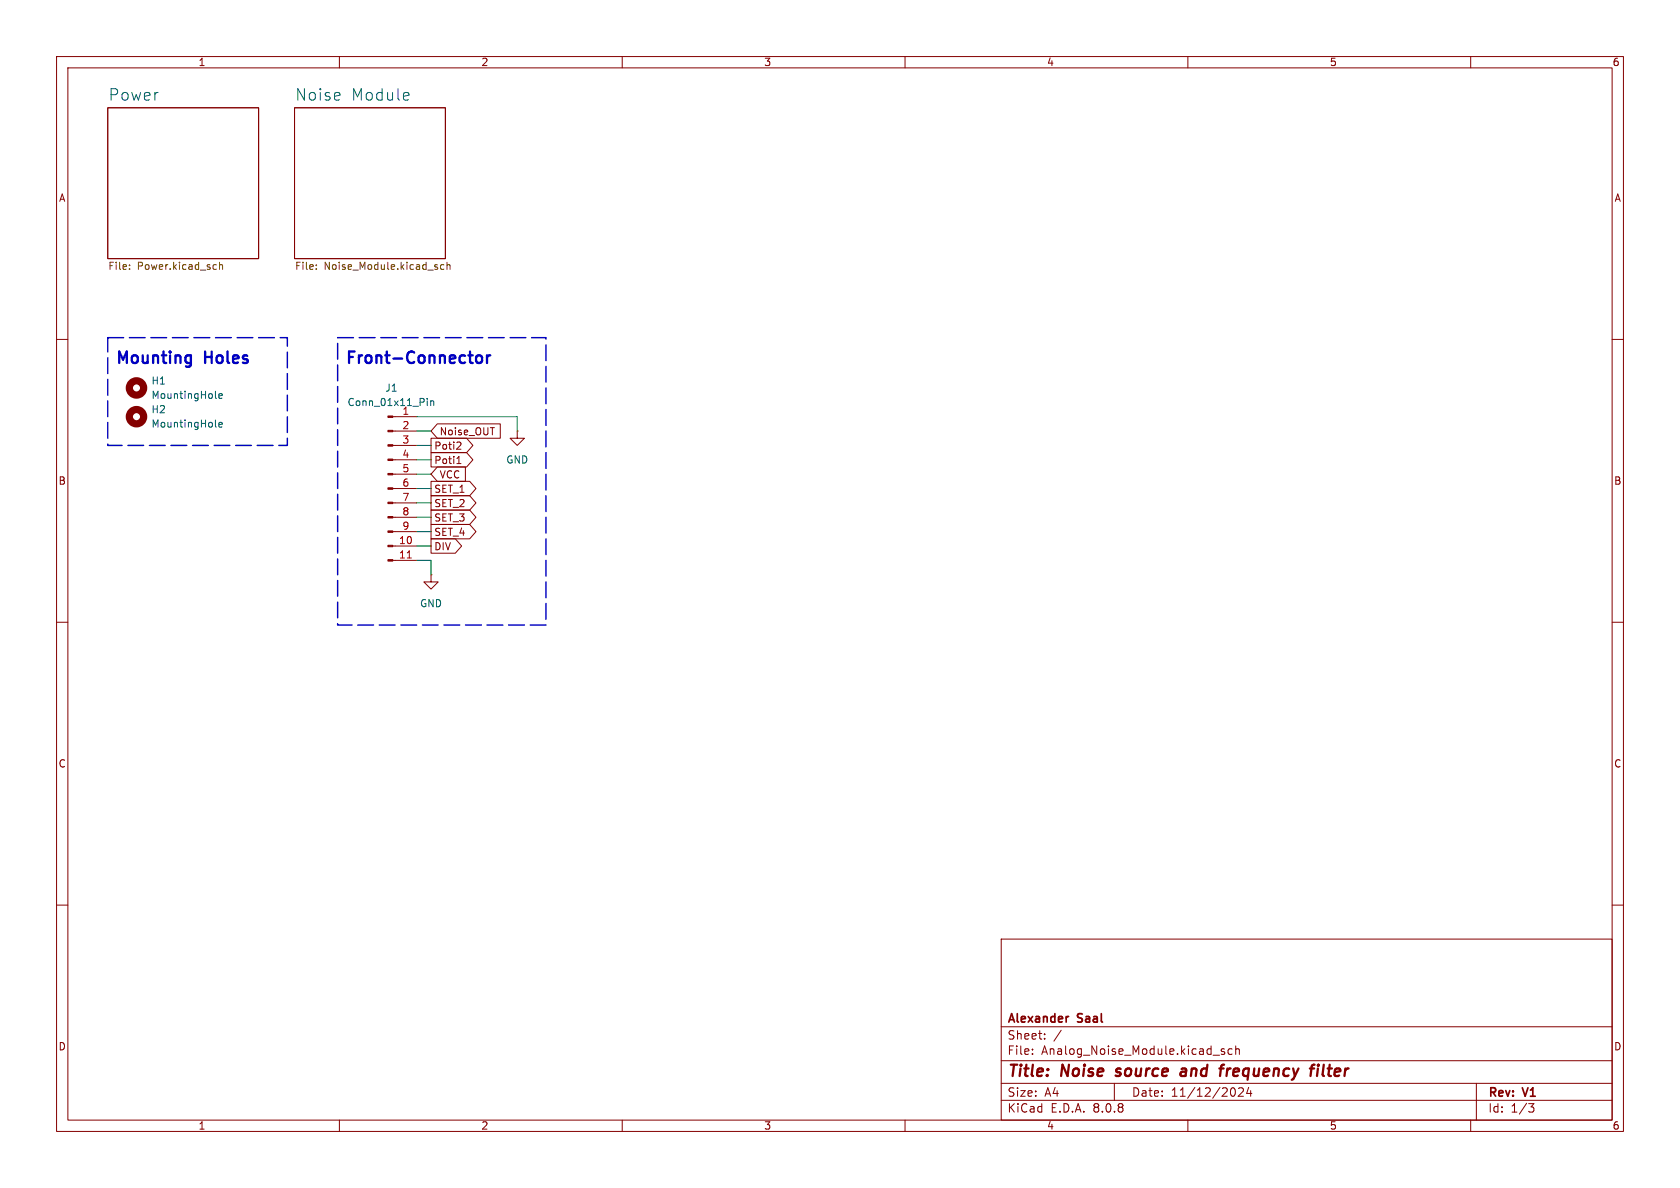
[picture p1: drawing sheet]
<svg xmlns="http://www.w3.org/2000/svg" width="297mm" height="210mm" viewBox="0 0 297 210" stroke-linecap="round" stroke-linejoin="round" font-family="sans-serif">
<g fill="none" stroke="#840000" stroke-width=".18">
<path d="M10 10h277v190h-277zM12 12h273v186h-273zM19 19.1h26.7v26.6h-26.7zM52.1 19.1h26.6v26.6h-26.6zM60 10v2M110 10v2M160 10v2M210 10v2M260 10v2M10 60h2M69.4 78.7h4.3M69.4 76.2h4.3"/>
<path d="M69.4 73.7h4.3M76.2 77.5h6.3l1.1 1.2-1.1 1.3h-6.3zM77.3 74.9h11.1v2.6h-11.1l-1.1-1.3zM80.9 78.1l.5 .1 .1 .3-.8 .9h.8M91.4 76.2v1.3h1.3l-1.3 1.2-1.2-1.2h1.2M91.4 76.2h.1M285 60h2M69.4 99.1h4.3M69.4 96.5h4.3M69.4 94h4.3M69.4 91.4h4.3M69.4 88.9h4.3"/>
<path d="M69.4 86.4h4.3M69.4 83.8h4.3M69.4 81.3h4.3M76.2 87.6h6.8l1.1 1.3-1.1 1.3h-6.8zM76.2 80h6.3l1.1 1.3-1.1 1.3h-6.3zM76.2 95.2h4.3l1.1 1.3-1.1 1.3h-4.3zM76.2 85.1h6.8l1.1 1.3-1.1 1.2h-6.8zM76.2 92.7h6.8l1.1 1.3-1.1 1.3h-6.8zM76.2 90.2h6.8l1.1 1.2-1.1 1.3h-6.8zM77.3 82.5h5v2.6h-5l-1.1-1.3zM80.8 82h.7M80.9 81l.2-.3v1.3"/>
<path d="M10 110h2M76.2 101.6v1.3h1.3l-1.3 1.2-1.3-1.2h1.3M76.2 101.6h.1M285 110h2M10 160h2M177 166h108v32h-108zM285 160h2M60 198v2M110 198v2M160 198v2M177 194.5h108M177 191.5h108"/>
<path d="M177 187.5h108M177 181.5h108M182.5 186.3v.1M182.5 185.5v.1M184.7 183.6v.1M184.7 182.8v.1M187.6 182.1l-1.3 2M197 191.5v3M210 198v2M214.5 186.5h1.1M216.5 185.5l-.4-.1-.2 .2 .1 .2 .5 .2v.3h-.6M217.8 185.5l-.4-.1-.3 .3v.4l.1 .2h.6"/>
<path d="M218.2 192.4l.2 .8-.2 .5-.2 .1M218.5 185.5l.2-.1 .3 .1 .1 .9M218.5 184.9v1.5M219.7 192.4v.5l-.8 .9h.9M220.7 192.2l-.3 1.1h.9M221.1 192.8v1M260 198v2M261 191.5v6.5M270.2 195.1h1l-.5 .6 .4 .1 .1 .5-.3 .3h-.4"/>
</g>
<path d="M197.2 190.1l.2 .1M197.5 189l-.2 .3 .1 .1M208.9 189l.2-.1 .5 .1M209.7 189.4h-.7a.4 .4 0 0 0-.3 .4 .4 .4 0 0 0 .2 .4l.7-.1M217 188.9l-.2 1.3M217.6 188.9l-.4 .1-.3 .3M233 188.9l-.2 1.3M233.1 188.2v.2M233.1 188.2l-.1 .1 .1 .1M233.1 188.2l.1 .1-.1 .1M234 188.2l-.2 1.7 .3 .3" fill="none" stroke="#840000" stroke-width=".4"/>
<path d="M188.8 179.7h.1" fill="none" stroke="#840000" stroke-width=".3"/>
<path d="M22.9 47.5v.1M22.9 46.8v.2M38.1 46.8h.2M38.3 47.6h-.2M38.8 46.4v1.2M38.8 46.9l.2-.1h.3v.8M55.9 47.5v.1M55.9 46.8v.2M78.5 46.8h-.4l-.2 .2 .1 .6h.5M79 46.9l.2-.1h.3l.1 .8M79 46.4v1.2" fill="none" stroke="#725600" stroke-width=".18"/>
<path d="M72 16.3l.2 .1 .1 .4-1 .2M72.2 17.6l-.2 .1M38.1 70.2l.2 .2M38.1 75.3l.2 .2M38.7 70l.6-.1-.1-.3h-.3l-.2 .2 .1 .6h.4M38.7 75.1l.6-.1-.1-.3h-.3l-.2 .1 .1 .6h.4M75.5 70.4v.2M75.5 70.9v.8M76.1 70.9v.8M76.1 71l.2-.1h.3l.1 .8" fill="none" stroke="#006464" stroke-width=".18"/>
<g fill="#840000" stroke="#840000" stroke-width=".18">
<path d="M68.6 98.9h.8v.3h-.8z"/>
<path d="M68.6 96.4h.8v.2h-.8z"/>
<path d="M68.6 93.9h.8v.2h-.8z"/>
<path d="M68.6 91.3h.8v.3h-.8z"/>
<path d="M68.6 88.8h.8v.2h-.8z"/>
<path d="M68.6 86.2h.8v.3h-.8z"/>
<path d="M68.6 83.7h.8v.2h-.8z"/>
<path d="M68.6 81.2h.8v.2h-.8z"/>
<path d="M68.6 78.6h.8v.3h-.8z"/>
<path d="M68.6 76.1h.8v.2h-.8z"/>
<path d="M68.6 73.5h.8v.3h-.8z"/>
</g>
<path d="M72 98.6h.7" fill="none" stroke="#a90000" stroke-width=".18"/>
<g fill="none" stroke="#840000" stroke-width="1.3">
<circle cx="24.1" cy="73.7" r="1.27"/>
<circle cx="24.1" cy="68.6" r="1.27"/>
</g>
<path d="M84.2 63.2a.55 .55 0 0 1 .5-.4 .55 .55 0 0 1 .5 .4v.6a.55 .55 0 0 1-.5 .4 .55 .55 0 0 1-.5-.4M86.1 62.8v1.4M86.7 62.8a.52 .52 0 0 0-.6 .4" fill="none" stroke="#0000c2" stroke-width=".41"/>
<path d="M19 59.7h31.8v19h-31.8zM59.7 59.7h36.8v50.8h-36.8z" fill="none" stroke="#0000c2" stroke-width=".25" stroke-dasharray="2.8 1"/>
<path d="M73.7 78.7h2.5M73.7 76.2h2.5M73.7 73.7h17.7v2.5M73.7 91.4h2.5M73.7 88.9h2.5M73.7 99.1h2.5v2.5M73.7 96.5h2.5M73.7 94h2.5M73.7 86.4h2.5M73.7 81.3h2.5M73.7 83.8h2.5" fill="none" stroke="#009600" stroke-width=".18"/>
<g font-size="2.8" fill="#006464">
<text x="19" y="18">Power</text>
<text x="52.1" y="18">Noise</text>
<text x="62" y="18">Module</text>
</g>
<g font-size="2.8" fill="#0000c2">
<text x="20.3" y="64.9">Mounting</text>
<text x="36.3" y="64.9">Holes</text>
<text x="61" y="64.9">Front-Connector</text>
</g>
<g font-size="2.8" fill="#840000">
<text x="178" y="190.9">Title:</text>
<text x="187.7" y="190.9">Noise</text>
<text x="198.2" y="190.9">source</text>
<text x="210.4" y="190.9">and</text>
<text x="218.2" y="190.9">frequency</text>
<text x="235" y="190.9">filter</text>
</g>
<g font-size="2.1" fill="#840000">
<text x="178" y="184">Sheet:</text>
<text x="178" y="181.2">Alexander</text>
<text x="190.6" y="181.2">Saal</text>
<text x="178" y="186.7">File:</text>
<text x="184.1" y="186.7">Analog_Noise_Module.kicad_sch</text>
<text x="178" y="196.9">KiCad</text>
<text x="178" y="194.1">Size:</text>
<text x="184.7" y="194.1">A4</text>
<text x="185.7" y="196.9">E.D.A.</text>
<text x="193.3" y="196.9">8.0.8</text>
<text x="200" y="194.1">Date:</text>
<text x="207" y="194.1">11/12/2024</text>
<text x="263" y="194.3">Rev:</text>
<text x="263" y="196.9">Id:</text>
<text x="267.1" y="196.9">1/3</text>
<text x="269.4" y="194.3">V1</text>
</g>
<g font-size="1.8" fill="#840000">
<text x="35" y="11.9">1</text>
<text x="85" y="11.9">2</text>
<text x="135" y="11.9">3</text>
<text x="185" y="11.9">4</text>
<text x="235" y="11.9">5</text>
<text x="285" y="11.9">6</text>
<text x="10.3" y="35.9">A</text>
<text x="285.3" y="35.9">A</text>
<text x="77.6" y="77.2">Noise_OUT</text>
<text x="76.7" y="79.7">Poti2</text>
<text x="76.7" y="82.2">Poti1</text>
<text x="10.3" y="85.9">B</text>
<text x="76.7" y="89.9">SET_2</text>
<text x="76.7" y="87.3">SET_1</text>
<text x="77.6" y="84.8">VCC</text>
<text x="285.3" y="85.9">B</text>
<text x="76.7" y="94.9">SET_4</text>
<text x="76.7" y="92.4">SET_3</text>
<text x="76.7" y="97.5">DIV</text>
<text x="10.3" y="135.9">C</text>
<text x="285.3" y="135.9">C</text>
<text x="10.3" y="185.9">D</text>
<text x="285.3" y="185.9">D</text>
<text x="35" y="199.9">1</text>
<text x="85" y="199.9">2</text>
<text x="135" y="199.9">3</text>
<text x="185" y="199.9">4</text>
<text x="235" y="199.9">5</text>
<text x="285" y="199.9">6</text>
</g>
<g font-size="1.8" fill="#725600">
<text x="19" y="48">File:</text>
<text x="24.3" y="48">Power.kicad_sch</text>
<text x="52.1" y="48">File:</text>
<text x="57.3" y="48">Noise_Module.kicad_sch</text>
</g>
<g font-size="1.8" fill="#006464">
<text x="26.7" y="68.2">H1</text>
<text x="26.7" y="70.7">MountingHole</text>
<text x="61.3" y="72">Conn_01x11_Pin</text>
<text x="68" y="69.4">J1</text>
<text x="26.7" y="73.3">H2</text>
<text x="26.7" y="75.8">MountingHole</text>
<text x="71" y="73.4">1</text>
<text x="89.4" y="82.1">GND</text>
<text x="74.2" y="107.5">GND</text>
</g>
<g font-size="1.8" fill="#a90000">
<text x="71" y="75.9">2</text>
<text x="71" y="78.5">3</text>
<text x="71" y="81">4</text>
<text x="71" y="83.6">5</text>
<text x="71" y="86.1">6</text>
<text x="71" y="88.6">7</text>
<text x="71" y="91.2">8</text>
<text x="71" y="93.7">9</text>
<text x="70.4" y="96.3">10</text>
<text x="70.4" y="98.8">11</text>
</g>
</svg>
